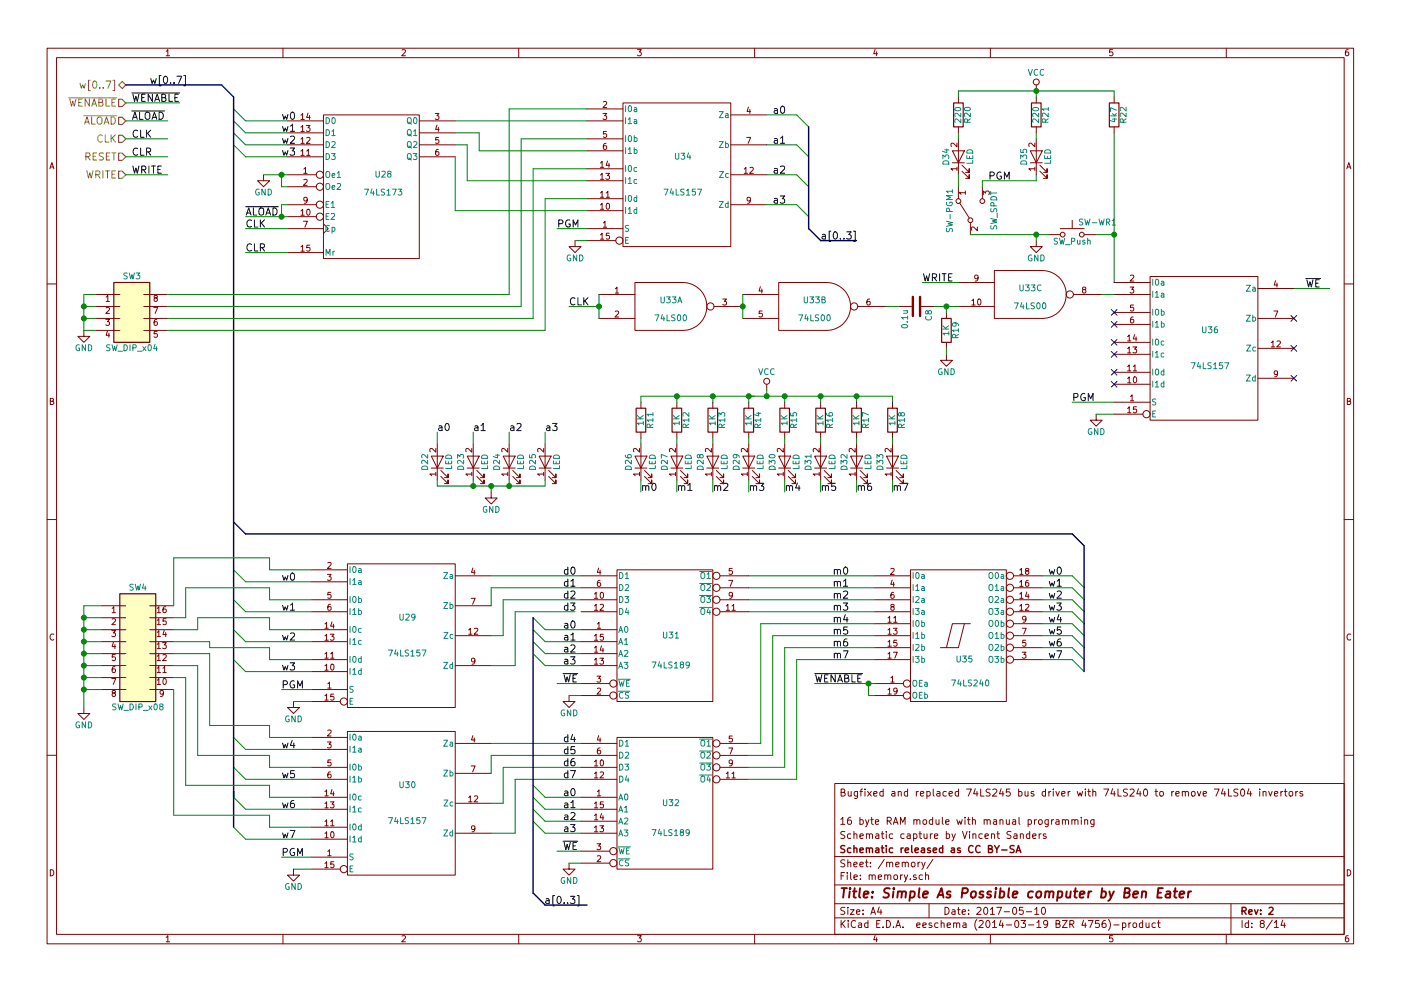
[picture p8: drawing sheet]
EESchema Schematic File Version 2
LIBS:power
LIBS:device
LIBS:transistors
LIBS:conn
LIBS:linear
LIBS:regul
LIBS:74xx
LIBS:cmos4000
LIBS:adc-dac
LIBS:memory
LIBS:xilinx
LIBS:microcontrollers
LIBS:dsp
LIBS:microchip
LIBS:analog_switches
LIBS:motorola
LIBS:texas
LIBS:intel
LIBS:audio
LIBS:interface
LIBS:digital-audio
LIBS:philips
LIBS:display
LIBS:cypress
LIBS:siliconi
LIBS:opto
LIBS:atmel
LIBS:contrib
LIBS:valves
LIBS:switches
LIBS:74xxx
LIBS:28c16
LIBS:sap-be-cache
EELAYER 24 0
EELAYER END
$Descr A4 11693 8268
encoding utf-8
Sheet 8 14
Title "Simple As Possible computer by Ben Eater"
Date "2017-05-10"
Rev "2"
Comp "Schematic released as CC BY-SA"
Comment1 "Schematic capture by Vincent Sanders"
Comment2 "16 byte RAM module with manual programming"
Comment3 ""
Comment4 "Bugfixed and replaced 74LS245 bus driver with 74LS240 to remove 74LS04 invertors"
$EndDescr
$Comp
L 74LS189 U31
U 1 1
P 5550 5300
F 0 "U31" H 5600 5300 50  0000 C CNN
F 1 "74LS189" H 5600 5050 50  0000 C CNN
F 2 "Housings_DIP:DIP-16_W7.62mm_LongPads" H 5550 5300 50  0001 C CNN
F 3 "" H 5550 5300 50  0000 C CNN
	1    5550 5300
	1    0    0    -1  
$EndComp
Entry Wire Line
	8950 4800 9050 4900
Entry Wire Line
	8950 4900 9050 5000
Entry Wire Line
	8950 5000 9050 5100
Entry Wire Line
	8950 5100 9050 5200
Entry Wire Line
	8950 5200 9050 5300
Entry Wire Line
	8950 5300 9050 5400
Entry Wire Line
	8950 5400 9050 5500
Entry Wire Line
	8950 5500 9050 5600
Text HLabel 1050 700  0    60   3State ~ 0
w[0..7]
Text Label 8750 4800 0    60   ~ 0
w0
Text Label 8750 4900 0    60   ~ 0
w1
Text Label 8750 5000 0    60   ~ 0
w2
Text Label 8750 5100 0    60   ~ 0
w3
Text Label 8750 5200 0    60   ~ 0
w4
Text Label 8750 5300 0    60   ~ 0
w5
Text Label 8750 5400 0    60   ~ 0
w6
Text Label 8750 5500 0    60   ~ 0
w7
$Comp
L 74LS173 U28
U 1 1
P 3100 1550
F 0 "U28" H 3200 1650 50  0000 C CNN
F 1 "74LS173" H 3200 1500 50  0000 C CNN
F 2 "Housings_DIP:DIP-16_W7.62mm_LongPads" H 3100 1550 50  0001 C CNN
F 3 "" H 3100 1550 50  0000 C CNN
	1    3100 1550
	1    0    0    -1  
$EndComp
Text Label 6800 5700 0    60   ~ 0
~WENABLE
$Comp
L 74LS157 U34
U 1 1
P 5650 1450
F 0 "U34" H 5700 1600 50  0000 C CNN
F 1 "74LS157" H 5700 1300 50  0000 C CNN
F 2 "Housings_DIP:DIP-16_W7.62mm_LongPads" H 5650 1450 50  0001 C CNN
F 3 "" H 5650 1450 50  0000 C CNN
	1    5650 1450
	1    0    0    -1  
$EndComp
$Comp
L SW_DIP_x04 SW3
U 1 1
P 1100 2650
F 0 "SW3" H 1100 3000 50  0000 C CNN
F 1 "SW_DIP_x04" H 1100 2400 50  0000 C CNN
F 2 "Buttons_Switches_THT:SW_DIP_x4_Slide" H 1100 2650 50  0001 C CNN
F 3 "" H 1100 2650 50  0000 C CNN
	1    1100 2650
	1    0    0    -1  
$EndComp
$Comp
L SW_SPDT SW-PGM1
U 1 1
P 8100 1750
F 0 "SW-PGM1" H 8100 1920 50  0000 C CNN
F 1 "SW_SPDT" H 8100 1550 50  0000 C CNN
F 2 "Buttons_Switches_THT:SW_Micro_SPST" H 8100 1750 50  0001 C CNN
F 3 "" H 8100 1750 50  0000 C CNN
	1    8100 1750
	0    -1   -1   0   
$EndComp
$Comp
L GND #PWR52
U 1 1
P 8650 2000
F 0 "#PWR52" H 8650 1750 50  0001 C CNN
F 1 "GND" H 8650 1850 50  0000 C CNN
F 2 "" H 8650 2000 50  0000 C CNN
F 3 "" H 8650 2000 50  0000 C CNN
	1    8650 2000
	1    0    0    -1  
$EndComp
$Comp
L LED D34
U 1 1
P 8000 1300
F 0 "D34" H 8000 1400 50  0000 C CNN
F 1 "LED" H 8000 1200 50  0000 C CNN
F 2 "LEDs:LED-5MM" H 8000 1300 50  0001 C CNN
F 3 "" H 8000 1300 50  0000 C CNN
	1    8000 1300
	0    -1   -1   0   
$EndComp
$Comp
L LED D35
U 1 1
P 8650 1300
F 0 "D35" H 8650 1400 50  0000 C CNN
F 1 "LED" H 8650 1200 50  0000 C CNN
F 2 "LEDs:LED-5MM" H 8650 1300 50  0001 C CNN
F 3 "" H 8650 1300 50  0000 C CNN
	1    8650 1300
	0    -1   -1   0   
$EndComp
$Comp
L R R20
U 1 1
P 8000 950
F 0 "R20" V 8080 950 50  0000 C CNN
F 1 "220" V 8000 950 50  0000 C CNN
F 2 "Resistors_THT:Resistor_Horizontal_RM7mm" V 7930 950 50  0001 C CNN
F 3 "" H 8000 950 50  0000 C CNN
	1    8000 950 
	1    0    0    -1  
$EndComp
$Comp
L R R21
U 1 1
P 8650 950
F 0 "R21" V 8730 950 50  0000 C CNN
F 1 "220" V 8650 950 50  0000 C CNN
F 2 "Resistors_THT:Resistor_Horizontal_RM7mm" V 8580 950 50  0001 C CNN
F 3 "" H 8650 950 50  0000 C CNN
	1    8650 950 
	1    0    0    -1  
$EndComp
Text Label 6450 950  0    60   ~ 0
a0
Text Label 6450 1200 0    60   ~ 0
a1
Text Label 6450 1450 0    60   ~ 0
a2
Text Label 6450 1700 0    60   ~ 0
a3
Text Label 4700 5250 0    60   ~ 0
a0
Text Label 4700 5350 0    60   ~ 0
a1
Text Label 4700 5450 0    60   ~ 0
a2
Text Label 4700 5550 0    60   ~ 0
a3
Text Label 4700 6650 0    60   ~ 0
a0
Text Label 4700 6750 0    60   ~ 0
a1
Text Label 4700 6850 0    60   ~ 0
a2
Text Label 4700 6950 0    60   ~ 0
a3
$Comp
L GND #PWR40
U 1 1
P 700 2750
F 0 "#PWR40" H 700 2500 50  0001 C CNN
F 1 "GND" H 700 2600 50  0000 C CNN
F 2 "" H 700 2750 50  0000 C CNN
F 3 "" H 700 2750 50  0000 C CNN
	1    700  2750
	1    0    0    -1  
$EndComp
$Comp
L GND #PWR48
U 1 1
P 4800 2000
F 0 "#PWR48" H 4800 1750 50  0001 C CNN
F 1 "GND" H 4800 1850 50  0000 C CNN
F 2 "" H 4800 2000 50  0000 C CNN
F 3 "" H 4800 2000 50  0000 C CNN
	1    4800 2000
	1    0    0    -1  
$EndComp
Text Label 2050 1900 0    60   ~ 0
CLK
Text HLabel 1050 1150 0    60   Input ~ 0
CLK
Text Label 1100 1150 0    60   ~ 0
CLK
Text Label 2050 1800 0    60   ~ 0
~ALOAD
Text HLabel 1050 1000 0    60   Input ~ 0
~ALOAD
Text Label 1100 1000 0    60   ~ 0
~ALOAD
$Comp
L GND #PWR42
U 1 1
P 2200 1450
F 0 "#PWR42" H 2200 1200 50  0001 C CNN
F 1 "GND" H 2200 1300 50  0000 C CNN
F 2 "" H 2200 1450 50  0000 C CNN
F 3 "" H 2200 1450 50  0000 C CNN
	1    2200 1450
	1    0    0    -1  
$EndComp
Text Label 2350 1000 0    60   ~ 0
w0
Text Label 2350 1100 0    60   ~ 0
w1
Text Label 2350 1200 0    60   ~ 0
w2
Text Label 2350 1300 0    60   ~ 0
w3
Text Label 4700 4800 0    60   ~ 0
d0
Text Label 4700 4900 0    60   ~ 0
d1
Text Label 4700 5000 0    60   ~ 0
d2
Text Label 4700 5100 0    60   ~ 0
d3
Text Label 4700 6200 0    60   ~ 0
d4
Text Label 4700 6300 0    60   ~ 0
d5
Text Label 4700 6400 0    60   ~ 0
d6
Text Label 4700 6500 0    60   ~ 0
d7
Text Label 2050 2100 0    60   ~ 0
CLR
Text Label 1100 1300 0    60   ~ 0
CLR
Entry Wire Line
	6650 950  6750 1050
Entry Wire Line
	6650 1200 6750 1300
Entry Wire Line
	6650 1450 6750 1550
Entry Wire Line
	6650 1700 6750 1800
Text Label 6850 2000 0    60   ~ 0
a[0..3]
Text Label 1250 700  0    60   ~ 0
w[0..7]
Entry Bus Bus
	6750 1900 6850 2000
$Comp
L LED D22
U 1 1
P 3650 3850
F 0 "D22" H 3650 3950 50  0000 C CNN
F 1 "LED" H 3650 3750 50  0000 C CNN
F 2 "LEDs:LED-5MM" H 3650 3850 50  0001 C CNN
F 3 "" H 3650 3850 50  0000 C CNN
	1    3650 3850
	0    -1   -1   0   
$EndComp
$Comp
L LED D23
U 1 1
P 3950 3850
F 0 "D23" H 3950 3950 50  0000 C CNN
F 1 "LED" H 3950 3750 50  0000 C CNN
F 2 "LEDs:LED-5MM" H 3950 3850 50  0001 C CNN
F 3 "" H 3950 3850 50  0000 C CNN
	1    3950 3850
	0    -1   -1   0   
$EndComp
$Comp
L LED D24
U 1 1
P 4250 3850
F 0 "D24" H 4250 3950 50  0000 C CNN
F 1 "LED" H 4250 3750 50  0000 C CNN
F 2 "LEDs:LED-5MM" H 4250 3850 50  0001 C CNN
F 3 "" H 4250 3850 50  0000 C CNN
	1    4250 3850
	0    -1   -1   0   
$EndComp
$Comp
L LED D25
U 1 1
P 4550 3850
F 0 "D25" H 4550 3950 50  0000 C CNN
F 1 "LED" H 4550 3750 50  0000 C CNN
F 2 "LEDs:LED-5MM" H 4550 3850 50  0001 C CNN
F 3 "" H 4550 3850 50  0000 C CNN
	1    4550 3850
	0    -1   -1   0   
$EndComp
$Comp
L GND #PWR45
U 1 1
P 4100 4100
F 0 "#PWR45" H 4100 3850 50  0001 C CNN
F 1 "GND" H 4100 3950 50  0000 C CNN
F 2 "" H 4100 4100 50  0000 C CNN
F 3 "" H 4100 4100 50  0000 C CNN
	1    4100 4100
	1    0    0    -1  
$EndComp
Text Label 3650 3600 0    60   ~ 0
a0
Text Label 3950 3600 0    60   ~ 0
a1
Text Label 4250 3600 0    60   ~ 0
a2
Text Label 4550 3600 0    60   ~ 0
a3
Text HLabel 1050 850  0    60   Input ~ 0
~WENABLE
Text Label 1100 850  0    60   ~ 0
~WENABLE
$Comp
L 74LS157 U29
U 1 1
P 3350 5300
F 0 "U29" H 3400 5450 50  0000 C CNN
F 1 "74LS157" H 3400 5150 50  0000 C CNN
F 2 "Housings_DIP:DIP-16_W7.62mm_LongPads" H 3350 5300 50  0001 C CNN
F 3 "" H 3350 5300 50  0000 C CNN
	1    3350 5300
	1    0    0    -1  
$EndComp
$Comp
L 74LS157 U30
U 1 1
P 3350 6700
F 0 "U30" H 3400 6850 50  0000 C CNN
F 1 "74LS157" H 3400 6550 50  0000 C CNN
F 2 "Housings_DIP:DIP-16_W7.62mm_LongPads" H 3350 6700 50  0001 C CNN
F 3 "" H 3350 6700 50  0000 C CNN
	1    3350 6700
	1    0    0    -1  
$EndComp
Entry Wire Line
	1950 4750 2050 4850
Entry Wire Line
	1950 5000 2050 5100
Entry Wire Line
	1950 5250 2050 5350
Entry Wire Line
	1950 5500 2050 5600
Entry Wire Line
	1950 6150 2050 6250
Entry Wire Line
	1950 6400 2050 6500
Entry Wire Line
	1950 6650 2050 6750
Entry Wire Line
	1950 6900 2050 7000
Text Label 2350 4850 0    60   ~ 0
w0
Text Label 2350 5100 0    60   ~ 0
w1
Text Label 2350 5350 0    60   ~ 0
w2
Text Label 2350 5600 0    60   ~ 0
w3
Text Label 2350 6250 0    60   ~ 0
w4
Text Label 2350 6500 0    60   ~ 0
w5
Text Label 2350 6750 0    60   ~ 0
w6
Text Label 2350 7000 0    60   ~ 0
w7
$Comp
L SW_DIP_x08 SW4
U 1 1
P 1150 5450
F 0 "SW4" H 1150 6000 50  0000 C CNN
F 1 "SW_DIP_x08" H 1150 5000 50  0000 C CNN
F 2 "Buttons_Switches_THT:SW_DIP_x8_Slide" H 1150 5450 50  0001 C CNN
F 3 "" H 1150 5450 50  0000 C CNN
	1    1150 5450
	1    0    0    -1  
$EndComp
$Comp
L GND #PWR41
U 1 1
P 700 5900
F 0 "#PWR41" H 700 5650 50  0001 C CNN
F 1 "GND" H 700 5750 50  0000 C CNN
F 2 "" H 700 5900 50  0000 C CNN
F 3 "" H 700 5900 50  0000 C CNN
	1    700  5900
	1    0    0    -1  
$EndComp
$Comp
L GND #PWR43
U 1 1
P 2450 5850
F 0 "#PWR43" H 2450 5600 50  0001 C CNN
F 1 "GND" H 2450 5700 50  0000 C CNN
F 2 "" H 2450 5850 50  0000 C CNN
F 3 "" H 2450 5850 50  0000 C CNN
	1    2450 5850
	1    0    0    -1  
$EndComp
$Comp
L GND #PWR44
U 1 1
P 2450 7250
F 0 "#PWR44" H 2450 7000 50  0001 C CNN
F 1 "GND" H 2450 7100 50  0000 C CNN
F 2 "" H 2450 7250 50  0000 C CNN
F 3 "" H 2450 7250 50  0000 C CNN
	1    2450 7250
	1    0    0    -1  
$EndComp
Text Label 6950 4800 0    60   ~ 0
m0
Text Label 6950 4900 0    60   ~ 0
m1
Text Label 6950 5000 0    60   ~ 0
m2
Text Label 6950 5100 0    60   ~ 0
m3
Text Label 6950 5200 0    60   ~ 0
m4
Text Label 6950 5300 0    60   ~ 0
m5
Text Label 6950 5400 0    60   ~ 0
m6
Text Label 6950 5500 0    60   ~ 0
m7
Entry Wire Line
	1950 900  2050 1000
Entry Wire Line
	1950 1000 2050 1100
Entry Wire Line
	1950 1100 2050 1200
Entry Wire Line
	1950 1200 2050 1300
$Comp
L LED D26
U 1 1
P 5350 3850
F 0 "D26" H 5350 3950 50  0000 C CNN
F 1 "LED" H 5350 3750 50  0000 C CNN
F 2 "LEDs:LED-5MM" H 5350 3850 50  0001 C CNN
F 3 "" H 5350 3850 50  0000 C CNN
	1    5350 3850
	0    -1   -1   0   
$EndComp
$Comp
L LED D27
U 1 1
P 5650 3850
F 0 "D27" H 5650 3950 50  0000 C CNN
F 1 "LED" H 5650 3750 50  0000 C CNN
F 2 "LEDs:LED-5MM" H 5650 3850 50  0001 C CNN
F 3 "" H 5650 3850 50  0000 C CNN
	1    5650 3850
	0    -1   -1   0   
$EndComp
$Comp
L LED D28
U 1 1
P 5950 3850
F 0 "D28" H 5950 3950 50  0000 C CNN
F 1 "LED" H 5950 3750 50  0000 C CNN
F 2 "LEDs:LED-5MM" H 5950 3850 50  0001 C CNN
F 3 "" H 5950 3850 50  0000 C CNN
	1    5950 3850
	0    -1   -1   0   
$EndComp
$Comp
L LED D29
U 1 1
P 6250 3850
F 0 "D29" H 6250 3950 50  0000 C CNN
F 1 "LED" H 6250 3750 50  0000 C CNN
F 2 "LEDs:LED-5MM" H 6250 3850 50  0001 C CNN
F 3 "" H 6250 3850 50  0000 C CNN
	1    6250 3850
	0    -1   -1   0   
$EndComp
Text Label 5350 4100 0    60   ~ 0
m0
Text Label 5650 4100 0    60   ~ 0
m1
Text Label 5950 4100 0    60   ~ 0
m2
Text Label 6250 4100 0    60   ~ 0
m3
$Comp
L LED D30
U 1 1
P 6550 3850
F 0 "D30" H 6550 3950 50  0000 C CNN
F 1 "LED" H 6550 3750 50  0000 C CNN
F 2 "LEDs:LED-5MM" H 6550 3850 50  0001 C CNN
F 3 "" H 6550 3850 50  0000 C CNN
	1    6550 3850
	0    -1   -1   0   
$EndComp
$Comp
L LED D31
U 1 1
P 6850 3850
F 0 "D31" H 6850 3950 50  0000 C CNN
F 1 "LED" H 6850 3750 50  0000 C CNN
F 2 "LEDs:LED-5MM" H 6850 3850 50  0001 C CNN
F 3 "" H 6850 3850 50  0000 C CNN
	1    6850 3850
	0    -1   -1   0   
$EndComp
$Comp
L LED D32
U 1 1
P 7150 3850
F 0 "D32" H 7150 3950 50  0000 C CNN
F 1 "LED" H 7150 3750 50  0000 C CNN
F 2 "LEDs:LED-5MM" H 7150 3850 50  0001 C CNN
F 3 "" H 7150 3850 50  0000 C CNN
	1    7150 3850
	0    -1   -1   0   
$EndComp
$Comp
L LED D33
U 1 1
P 7450 3850
F 0 "D33" H 7450 3950 50  0000 C CNN
F 1 "LED" H 7450 3750 50  0000 C CNN
F 2 "LEDs:LED-5MM" H 7450 3850 50  0001 C CNN
F 3 "" H 7450 3850 50  0000 C CNN
	1    7450 3850
	0    -1   -1   0   
$EndComp
Text Label 6550 4100 0    60   ~ 0
m4
Text Label 6850 4100 0    60   ~ 0
m5
Text Label 7150 4100 0    60   ~ 0
m6
Text Label 7450 4100 0    60   ~ 0
m7
$Comp
L 74LS157 U36
U 1 1
P 10050 2900
F 0 "U36" H 10100 3050 50  0000 C CNN
F 1 "74LS157" H 10100 2750 50  0000 C CNN
F 2 "Housings_DIP:DIP-16_W7.62mm_LongPads" H 10050 2900 50  0001 C CNN
F 3 "" H 10050 2900 50  0000 C CNN
	1    10050 2900
	1    0    0    -1  
$EndComp
Text Label 8250 1500 0    60   ~ 0
PGM
Text Label 4650 1900 0    60   ~ 0
PGM
Text Label 2350 7150 0    60   ~ 0
PGM
Text Label 2350 5750 0    60   ~ 0
PGM
Text Label 4700 7100 0    60   ~ 0
~WE
Text Label 4700 5700 0    60   ~ 0
~WE
$Comp
L SW_Push SW-WR1
U 1 1
P 8950 1950
F 0 "SW-WR1" H 9000 2050 50  0000 L CNN
F 1 "SW_Push" H 8950 1890 50  0000 C CNN
F 2 "Buttons_Switches_THT:SW_PUSH_6mm_h9.5mm" H 8950 2150 50  0001 C CNN
F 3 "" H 8950 2150 50  0000 C CNN
	1    8950 1950
	1    0    0    -1  
$EndComp
$Comp
L GND #PWR46
U 1 1
P 4750 5800
F 0 "#PWR46" H 4750 5550 50  0001 C CNN
F 1 "GND" H 4750 5650 50  0000 C CNN
F 2 "" H 4750 5800 50  0000 C CNN
F 3 "" H 4750 5800 50  0000 C CNN
	1    4750 5800
	1    0    0    -1  
$EndComp
$Comp
L GND #PWR47
U 1 1
P 4750 7200
F 0 "#PWR47" H 4750 6950 50  0001 C CNN
F 1 "GND" H 4750 7050 50  0000 C CNN
F 2 "" H 4750 7200 50  0000 C CNN
F 3 "" H 4750 7200 50  0000 C CNN
	1    4750 7200
	1    0    0    -1  
$EndComp
Text HLabel 1050 1450 0    60   Input ~ 0
WRITE
Text Label 1100 1450 0    60   ~ 0
WRITE
Text Label 10900 2400 0    60   ~ 0
~WE
$Comp
L GND #PWR53
U 1 1
P 9150 3450
F 0 "#PWR53" H 9150 3200 50  0001 C CNN
F 1 "GND" H 9150 3300 50  0000 C CNN
F 2 "" H 9150 3450 50  0000 C CNN
F 3 "" H 9150 3450 50  0000 C CNN
	1    9150 3450
	1    0    0    -1  
$EndComp
Text Label 7700 2350 0    60   ~ 0
WRITE
Text Label 4750 2550 0    60   ~ 0
CLK
Text Label 8950 3350 0    60   ~ 0
PGM
NoConn ~ 9300 2600
NoConn ~ 9300 2700
NoConn ~ 9300 2850
NoConn ~ 9300 2950
NoConn ~ 9300 3100
NoConn ~ 9300 3200
NoConn ~ 10800 2650
NoConn ~ 10800 2900
NoConn ~ 10800 3150
$Comp
L GND #PWR50
U 1 1
P 7900 2950
F 0 "#PWR50" H 7900 2700 50  0001 C CNN
F 1 "GND" H 7900 2800 50  0000 C CNN
F 2 "" H 7900 2950 50  0000 C CNN
F 3 "" H 7900 2950 50  0000 C CNN
	1    7900 2950
	1    0    0    -1  
$EndComp
$Comp
L R R19
U 1 1
P 7900 2750
F 0 "R19" V 7980 2750 50  0000 C CNN
F 1 "1K" V 7900 2750 50  0000 C CNN
F 2 "Resistors_THT:Resistor_Horizontal_RM7mm" V 7830 2750 50  0001 C CNN
F 3 "" H 7900 2750 50  0000 C CNN
	1    7900 2750
	1    0    0    -1  
$EndComp
$Comp
L C C8
U 1 1
P 7650 2550
F 0 "C8" H 7675 2650 50  0000 L CNN
F 1 "0.1u" H 7675 2450 50  0000 L CNN
F 2 "Capacitors_THT:C_Disc_D6_P5" H 7688 2400 50  0001 C CNN
F 3 "" H 7650 2550 50  0000 C CNN
	1    7650 2550
	0    1    1    0   
$EndComp
$Comp
L 74LS00 U33
U 3 1
P 8600 2450
F 0 "U33" H 8600 2500 50  0000 C CNN
F 1 "74LS00" H 8600 2350 50  0000 C CNN
F 2 "Housings_DIP:DIP-14_W7.62mm_LongPads" H 8600 2450 50  0001 C CNN
F 3 "" H 8600 2450 50  0000 C CNN
	3    8600 2450
	1    0    0    -1  
$EndComp
Text HLabel 1050 1300 0    60   Input ~ 0
RESET
$Comp
L R R22
U 1 1
P 9300 950
F 0 "R22" V 9380 950 50  0000 C CNN
F 1 "4k7" V 9300 950 50  0000 C CNN
F 2 "Resistors_THT:Resistor_Horizontal_RM7mm" V 9230 950 50  0001 C CNN
F 3 "" H 9300 950 50  0000 C CNN
	1    9300 950 
	1    0    0    -1  
$EndComp
$Comp
L VCC #PWR51
U 1 1
P 8650 750
F 0 "#PWR51" H 8650 600 50  0001 C CNN
F 1 "VCC" H 8650 900 50  0000 C CNN
F 2 "" H 8650 750 50  0000 C CNN
F 3 "" H 8650 750 50  0000 C CNN
	1    8650 750 
	1    0    0    -1  
$EndComp
$Comp
L 74LS00 U33
U 1 1
P 5600 2550
F 0 "U33" H 5600 2600 50  0000 C CNN
F 1 "74LS00" H 5600 2450 50  0000 C CNN
F 2 "" H 5600 2550 50  0000 C CNN
F 3 "" H 5600 2550 50  0000 C CNN
	1    5600 2550
	1    0    0    -1  
$EndComp
$Comp
L 74LS00 U33
U 2 1
P 6800 2550
F 0 "U33" H 6800 2600 50  0000 C CNN
F 1 "74LS00" H 6800 2450 50  0000 C CNN
F 2 "" H 6800 2550 50  0000 C CNN
F 3 "" H 6800 2550 50  0000 C CNN
	2    6800 2550
	1    0    0    -1  
$EndComp
Entry Bus Bus
	1850 700  1950 800 
$Comp
L 74LS189 U32
U 1 1
P 5550 6700
F 0 "U32" H 5600 6700 50  0000 C CNN
F 1 "74LS189" H 5600 6450 50  0000 C CNN
F 2 "Housings_DIP:DIP-16_W7.62mm_LongPads" H 5550 6700 50  0001 C CNN
F 3 "" H 5550 6700 50  0000 C CNN
	1    5550 6700
	1    0    0    -1  
$EndComp
Entry Wire Line
	4450 5150 4550 5250
Entry Wire Line
	4450 5250 4550 5350
Entry Wire Line
	4450 5350 4550 5450
Entry Wire Line
	4450 5450 4550 5550
Entry Wire Line
	4450 6550 4550 6650
Entry Wire Line
	4450 6650 4550 6750
Entry Wire Line
	4450 6750 4550 6850
Entry Wire Line
	4450 6850 4550 6950
Text Label 4850 7550 2    60   ~ 0
a[0..3]
Entry Bus Bus
	4450 7450 4550 7550
Entry Bus Bus
	1950 4350 2050 4450
$Comp
L 74LS240 U35
U 1 1
P 8000 5300
F 0 "U35" H 8050 5100 50  0000 C CNN
F 1 "74LS240" H 8100 4900 50  0000 C CNN
F 2 "" H 8000 5300 50  0000 C CNN
F 3 "" H 8000 5300 50  0000 C CNN
	1    8000 5300
	1    0    0    -1  
$EndComp
$Comp
L VCC #PWR49
U 1 1
P 6400 3250
F 0 "#PWR49" H 6400 3100 50  0001 C CNN
F 1 "VCC" H 6400 3400 50  0000 C CNN
F 2 "" H 6400 3250 50  0000 C CNN
F 3 "" H 6400 3250 50  0000 C CNN
	1    6400 3250
	1    0    0    -1  
$EndComp
Wire Wire Line
	3800 1000 4900 1000
Wire Wire Line
	6400 950  6650 950 
Wire Wire Line
	6650 1200 6400 1200
Wire Wire Line
	6650 1450 6400 1450
Wire Wire Line
	6650 1700 6400 1700
Wire Wire Line
	700  2750 800  2750
Wire Wire Line
	700  2650 800  2650
Wire Wire Line
	700  2450 700  2750
Wire Wire Line
	800  2550 700  2550
Connection ~ 700  2650
Wire Wire Line
	800  2450 700  2450
Connection ~ 700  2550
Wire Wire Line
	8000 1150 8000 1100
Wire Wire Line
	8650 1100 8650 1150
Wire Wire Line
	4900 2000 4800 2000
Wire Wire Line
	1050 1150 1400 1150
Wire Wire Line
	2350 1800 2350 1700
Wire Wire Line
	2050 1800 2400 1800
Wire Wire Line
	1050 1000 1400 1000
Wire Wire Line
	2200 1450 2400 1450
Wire Wire Line
	2050 1000 2400 1000
Wire Wire Line
	2050 1100 2400 1100
Wire Wire Line
	2050 1200 2400 1200
Wire Wire Line
	2050 1300 2400 1300
Wire Wire Line
	4550 5250 4850 5250
Wire Wire Line
	4550 5350 4850 5350
Wire Wire Line
	4550 5450 4850 5450
Wire Wire Line
	4550 5550 4850 5550
Wire Wire Line
	4550 6650 4850 6650
Wire Wire Line
	4550 6750 4850 6750
Wire Wire Line
	4550 6850 4850 6850
Wire Wire Line
	4550 6950 4850 6950
Wire Wire Line
	4100 6200 4850 6200
Wire Wire Line
	1050 1300 1400 1300
Wire Bus Line
	6750 1050 6750 1900
Wire Bus Line
	6850 2000 7150 2000
Wire Wire Line
	3650 4000 3650 4050
Wire Wire Line
	3650 4050 4550 4050
Wire Wire Line
	4550 4050 4550 4000
Wire Wire Line
	4100 4100 4100 4050
Connection ~ 4100 4050
Wire Wire Line
	3950 4000 3950 4050
Connection ~ 3950 4050
Wire Wire Line
	4250 4000 4250 4050
Connection ~ 4250 4050
Wire Wire Line
	3650 3700 3650 3600
Wire Wire Line
	3950 3600 3950 3700
Wire Wire Line
	4250 3600 4250 3700
Wire Wire Line
	4550 3600 4550 3700
Wire Wire Line
	1050 850  1500 850 
Wire Bus Line
	1950 800  1950 6650
Wire Wire Line
	2050 7000 2600 7000
Wire Wire Line
	2050 6750 2600 6750
Wire Wire Line
	2050 6500 2600 6500
Wire Wire Line
	2050 6250 2600 6250
Wire Wire Line
	2050 5600 2600 5600
Wire Wire Line
	2050 5350 2600 5350
Wire Wire Line
	2050 5100 2600 5100
Wire Wire Line
	2050 4850 2600 4850
Wire Wire Line
	700  5050 700  5900
Wire Wire Line
	700  5050 850  5050
Wire Wire Line
	850  5750 700  5750
Connection ~ 700  5750
Wire Wire Line
	850  5150 700  5150
Connection ~ 700  5150
Wire Wire Line
	850  5250 700  5250
Connection ~ 700  5250
Wire Wire Line
	850  5350 700  5350
Connection ~ 700  5350
Wire Wire Line
	850  5450 700  5450
Connection ~ 700  5450
Wire Wire Line
	850  5550 700  5550
Connection ~ 700  5550
Wire Wire Line
	850  5650 700  5650
Connection ~ 700  5650
Wire Wire Line
	2450 7250 2600 7250
Wire Wire Line
	2600 5850 2450 5850
Wire Wire Line
	1450 5650 1550 5650
Wire Wire Line
	1450 5550 1650 5550
Wire Wire Line
	1450 5450 1750 5450
Wire Wire Line
	1450 5150 1550 5150
Wire Wire Line
	1450 5250 1650 5250
Wire Wire Line
	1450 5350 1750 5350
Wire Wire Line
	4900 1900 4650 1900
Wire Wire Line
	2600 5750 2350 5750
Wire Wire Line
	2350 7150 2600 7150
Wire Wire Line
	2050 1900 2400 1900
Wire Wire Line
	2050 2100 2400 2100
Wire Wire Line
	4850 5700 4650 5700
Wire Wire Line
	4650 7100 4850 7100
Wire Wire Line
	4750 5800 4850 5800
Wire Wire Line
	4750 7200 4850 7200
Wire Wire Line
	1050 1450 1400 1450
Wire Wire Line
	10800 2400 11100 2400
Wire Wire Line
	9150 3450 9300 3450
Wire Wire Line
	8000 2350 7700 2350
Wire Wire Line
	9300 3350 8950 3350
Wire Wire Line
	7800 2550 8000 2550
Connection ~ 7900 2550
Wire Wire Line
	7900 2950 7900 2900
Wire Wire Line
	7900 2600 7900 2550
Wire Wire Line
	9300 2450 9200 2450
Wire Wire Line
	4750 2550 5000 2550
Wire Wire Line
	5000 2450 5000 2650
Connection ~ 5000 2550
Wire Wire Line
	6200 2450 6200 2650
Connection ~ 6200 2550
Wire Wire Line
	7400 2550 7500 2550
Wire Bus Line
	1050 700  1850 700 
Wire Wire Line
	4900 900  4250 900 
Wire Wire Line
	1400 2450 4250 2450
Wire Wire Line
	1400 2550 4350 2550
Wire Wire Line
	4350 1150 4900 1150
Wire Wire Line
	4900 1400 4450 1400
Wire Wire Line
	1400 2650 4450 2650
Wire Wire Line
	1400 2750 4550 2750
Wire Wire Line
	4550 1650 4900 1650
Wire Wire Line
	6650 5500 7300 5500
Wire Wire Line
	6550 5400 7300 5400
Wire Wire Line
	6450 5300 7300 5300
Wire Wire Line
	6350 5200 7300 5200
Wire Bus Line
	1950 6900 1950 6600
Wire Wire Line
	1450 6800 1450 5750
Wire Wire Line
	4100 6450 4100 6300
Wire Wire Line
	4100 6300 4850 6300
Wire Wire Line
	4100 6700 4200 6700
Wire Wire Line
	4200 6700 4200 6400
Wire Wire Line
	4200 6400 4850 6400
Wire Wire Line
	4100 6950 4300 6950
Wire Wire Line
	4300 6950 4300 6500
Wire Wire Line
	4300 6500 4850 6500
Wire Wire Line
	1750 5450 1750 6050
Wire Wire Line
	1650 5550 1650 6300
Wire Wire Line
	1550 5650 1550 6550
Wire Bus Line
	4450 5150 4450 7450
Wire Bus Line
	4550 7550 4900 7550
Wire Wire Line
	4550 2750 4550 1650
Wire Wire Line
	4450 2650 4450 1400
Wire Wire Line
	4350 2550 4350 1150
Wire Wire Line
	4250 2450 4250 900 
Wire Wire Line
	4000 1250 4900 1250
Wire Wire Line
	3900 1500 4900 1500
Wire Wire Line
	3800 1750 4900 1750
Wire Wire Line
	2600 6150 2250 6150
Wire Wire Line
	2250 6150 2250 6050
Wire Wire Line
	2250 6050 1750 6050
Wire Wire Line
	2600 6400 2250 6400
Wire Wire Line
	2250 6400 2250 6300
Wire Wire Line
	2250 6300 1650 6300
Wire Wire Line
	2600 6650 2250 6650
Wire Wire Line
	2250 6650 2250 6550
Wire Wire Line
	2250 6550 1550 6550
Wire Wire Line
	2600 6900 2250 6900
Wire Wire Line
	2250 6900 2250 6800
Wire Wire Line
	2250 6800 1450 6800
Wire Wire Line
	2600 5500 2250 5500
Wire Wire Line
	2250 5500 2250 5400
Wire Wire Line
	2250 5400 1750 5400
Wire Wire Line
	2600 5250 2250 5250
Wire Wire Line
	2250 5250 2250 5150
Wire Wire Line
	2250 5150 1650 5150
Wire Wire Line
	2600 5000 2250 5000
Wire Wire Line
	2250 5000 2250 4900
Wire Wire Line
	2250 4900 1550 4900
Wire Wire Line
	2600 4750 2250 4750
Wire Wire Line
	2250 4750 2250 4650
Wire Wire Line
	2250 4650 1450 4650
Wire Wire Line
	2400 1550 2350 1550
Wire Wire Line
	2350 1550 2350 1450
Connection ~ 2350 1450
Connection ~ 2350 1800
Wire Wire Line
	2350 1700 2400 1700
Wire Wire Line
	3800 1750 3800 1300
Wire Wire Line
	3900 1500 3900 1200
Wire Wire Line
	3900 1200 3800 1200
Wire Wire Line
	4000 1250 4000 1100
Wire Wire Line
	4000 1100 3800 1100
Wire Wire Line
	8200 1500 8650 1500
Wire Wire Line
	8000 750  9300 750 
Wire Wire Line
	9300 1950 9150 1950
Connection ~ 9300 1950
Wire Wire Line
	8750 1950 8100 1950
Wire Wire Line
	8650 2000 8650 1950
Connection ~ 8650 1950
Wire Wire Line
	8650 1500 8650 1450
Wire Wire Line
	8000 800  8000 750 
Wire Wire Line
	9300 750  9300 800 
Wire Wire Line
	8650 800  8650 750 
Connection ~ 8650 750 
Wire Wire Line
	8200 1550 8200 1500
Wire Wire Line
	8000 1450 8000 1550
Wire Wire Line
	9300 1100 9300 2350
Wire Wire Line
	8700 4800 8950 4800
Wire Wire Line
	8950 4900 8700 4900
Wire Wire Line
	8700 5000 8950 5000
Wire Wire Line
	8950 5100 8700 5100
Wire Wire Line
	8700 5200 8950 5200
Wire Wire Line
	8950 5300 8700 5300
Wire Wire Line
	8700 5400 8950 5400
Wire Wire Line
	8950 5500 8700 5500
Wire Wire Line
	6800 5700 7300 5700
Wire Wire Line
	7300 5800 7250 5800
Wire Wire Line
	7250 5800 7250 5700
Connection ~ 7250 5700
Wire Bus Line
	2050 4450 8950 4450
Wire Bus Line
	9050 4550 9050 5600
Wire Wire Line
	6350 6200 6250 6200
Wire Wire Line
	6350 5200 6350 6200
Wire Wire Line
	6450 6300 6250 6300
Wire Wire Line
	6450 5300 6450 6300
Wire Wire Line
	6550 6400 6250 6400
Wire Wire Line
	6550 5400 6550 6400
Wire Wire Line
	6650 6500 6250 6500
Wire Wire Line
	6650 5500 6650 6500
Wire Wire Line
	5350 4100 5350 4000
Wire Wire Line
	5650 4100 5650 4000
Wire Wire Line
	5950 4100 5950 4000
Wire Wire Line
	6250 4100 6250 4000
Wire Wire Line
	6550 4100 6550 4000
Wire Wire Line
	6850 4100 6850 4000
Wire Wire Line
	7150 4100 7150 4000
Wire Wire Line
	7450 4100 7450 4000
Entry Bus Bus
	8950 4450 9050 4550
Wire Wire Line
	6250 5100 7300 5100
Wire Wire Line
	7300 5000 6250 5000
Wire Wire Line
	6250 4900 7300 4900
Wire Wire Line
	7300 4800 6250 4800
Wire Wire Line
	4850 4800 4100 4800
Wire Wire Line
	4850 4900 4100 4900
Wire Wire Line
	4100 4900 4100 5050
Wire Wire Line
	4850 5000 4200 5000
Wire Wire Line
	4200 5000 4200 5300
Wire Wire Line
	4200 5300 4100 5300
Wire Wire Line
	4800 5100 4300 5100
Wire Wire Line
	4300 5100 4300 5550
Wire Wire Line
	4300 5550 4100 5550
Wire Wire Line
	1750 5400 1750 5350
Wire Wire Line
	1650 5150 1650 5250
Wire Wire Line
	1550 4900 1550 5150
Wire Wire Line
	1450 4650 1450 5050
$Comp
L R R11
U 1 1
P 5350 3500
F 0 "R11" V 5430 3500 50  0000 C CNN
F 1 "1K" V 5350 3500 50  0000 C CNN
F 2 "Resistors_THT:Resistor_Horizontal_RM7mm" V 5280 3500 50  0001 C CNN
F 3 "" H 5350 3500 50  0000 C CNN
	1    5350 3500
	1    0    0    -1  
$EndComp
Wire Wire Line
	5350 3650 5350 3700
$Comp
L R R12
U 1 1
P 5650 3500
F 0 "R12" V 5730 3500 50  0000 C CNN
F 1 "1K" V 5650 3500 50  0000 C CNN
F 2 "Resistors_THT:Resistor_Horizontal_RM7mm" V 5580 3500 50  0001 C CNN
F 3 "" H 5650 3500 50  0000 C CNN
	1    5650 3500
	1    0    0    -1  
$EndComp
Wire Wire Line
	5650 3650 5650 3700
$Comp
L R R13
U 1 1
P 5950 3500
F 0 "R13" V 6030 3500 50  0000 C CNN
F 1 "1K" V 5950 3500 50  0000 C CNN
F 2 "Resistors_THT:Resistor_Horizontal_RM7mm" V 5880 3500 50  0001 C CNN
F 3 "" H 5950 3500 50  0000 C CNN
	1    5950 3500
	1    0    0    -1  
$EndComp
Wire Wire Line
	5950 3650 5950 3700
$Comp
L R R14
U 1 1
P 6250 3500
F 0 "R14" V 6330 3500 50  0000 C CNN
F 1 "1K" V 6250 3500 50  0000 C CNN
F 2 "Resistors_THT:Resistor_Horizontal_RM7mm" V 6180 3500 50  0001 C CNN
F 3 "" H 6250 3500 50  0000 C CNN
	1    6250 3500
	1    0    0    -1  
$EndComp
Wire Wire Line
	6250 3650 6250 3700
$Comp
L R R15
U 1 1
P 6550 3500
F 0 "R15" V 6630 3500 50  0000 C CNN
F 1 "1K" V 6550 3500 50  0000 C CNN
F 2 "Resistors_THT:Resistor_Horizontal_RM7mm" V 6480 3500 50  0001 C CNN
F 3 "" H 6550 3500 50  0000 C CNN
	1    6550 3500
	1    0    0    -1  
$EndComp
Wire Wire Line
	6550 3650 6550 3700
$Comp
L R R16
U 1 1
P 6850 3500
F 0 "R16" V 6930 3500 50  0000 C CNN
F 1 "1K" V 6850 3500 50  0000 C CNN
F 2 "Resistors_THT:Resistor_Horizontal_RM7mm" V 6780 3500 50  0001 C CNN
F 3 "" H 6850 3500 50  0000 C CNN
	1    6850 3500
	1    0    0    -1  
$EndComp
Wire Wire Line
	6850 3650 6850 3700
$Comp
L R R17
U 1 1
P 7150 3500
F 0 "R17" V 7230 3500 50  0000 C CNN
F 1 "1K" V 7150 3500 50  0000 C CNN
F 2 "Resistors_THT:Resistor_Horizontal_RM7mm" V 7080 3500 50  0001 C CNN
F 3 "" H 7150 3500 50  0000 C CNN
	1    7150 3500
	1    0    0    -1  
$EndComp
Wire Wire Line
	7150 3650 7150 3700
$Comp
L R R18
U 1 1
P 7450 3500
F 0 "R18" V 7530 3500 50  0000 C CNN
F 1 "1K" V 7450 3500 50  0000 C CNN
F 2 "Resistors_THT:Resistor_Horizontal_RM7mm" V 7380 3500 50  0001 C CNN
F 3 "" H 7450 3500 50  0000 C CNN
	1    7450 3500
	1    0    0    -1  
$EndComp
Wire Wire Line
	7450 3650 7450 3700
Wire Wire Line
	5350 3350 5350 3300
Wire Wire Line
	5350 3300 7450 3300
Wire Wire Line
	6400 3300 6400 3250
Wire Wire Line
	7450 3300 7450 3350
Connection ~ 6400 3300
Wire Wire Line
	5650 3350 5650 3300
Connection ~ 5650 3300
Wire Wire Line
	5950 3350 5950 3300
Connection ~ 5950 3300
Wire Wire Line
	6250 3300 6300 3300
Wire Wire Line
	6550 3350 6550 3300
Connection ~ 6550 3300
Wire Wire Line
	6250 3350 6250 3300
Connection ~ 6250 3300
Wire Wire Line
	6850 3350 6850 3300
Connection ~ 6850 3300
Wire Wire Line
	7150 3350 7150 3300
Connection ~ 7150 3300
$EndSCHEMATC
